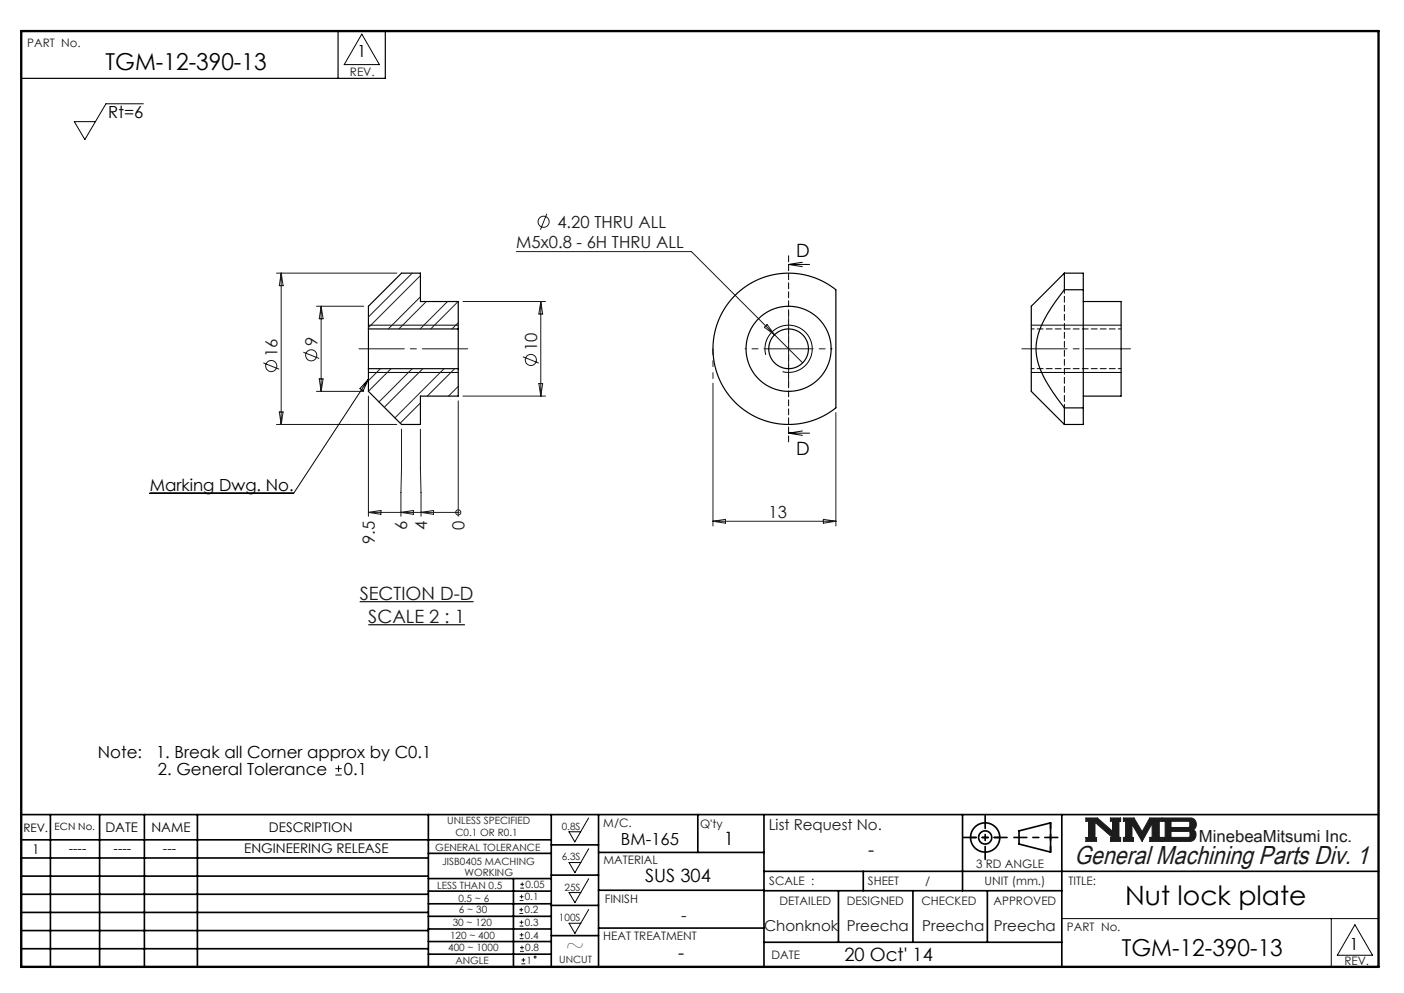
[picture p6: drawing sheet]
<svg xmlns="http://www.w3.org/2000/svg" width="297mm" height="210mm" viewBox="0 0 297 210" stroke-linecap="round" stroke-linejoin="round" font-family="sans-serif">
<g fill="none" stroke="#000" stroke-width=".35">
<path d="M4.5 172.3h287.1M4.5 177.6h112.1M10.7 172.3v32.2M21.1 172.3v32.2M30.5 172.3v32.2M41.8 172.3v32.2M90.6 172.3v32.2M116.6 172.3v32.2M116.6 178.7h10M126.6 172.3v32.2M147.6 172.3v8M161.6 172.3v32.2"/>
<path d="M203.6 172.3v16.1M215.6 175.7l6.6-1.7v6.2l-6.6-1.7zM224.6 172.3v32.2M4.5 185.3h86.1M4.5 181.4h86.1M4.5 189.1h86.1M4.5 193h86.1M4.5 196.8h86.1M90.6 199.1h26M90.6 193.8h26M90.6 188.5h26M90.6 191.1h26"/>
<path d="M90.6 180.5h26M90.6 185.8h26M90.6 196.5h26M108.6 185.8v18.5M116.6 185.1h10M116.6 191.5h10M116.6 197.9h10M126.6 196.3h35M126.6 188.3h35M126.6 180.3h35M161.6 184.3h130M161.6 199.3h63"/>
<path d="M161.6 188.4h63M177.4 188.4v10.9M182.6 184.3v4.1M193.1 188.4v10.9M208.9 188.4v10.9M4.5 200.6h86.1M90.6 201.8h26"/>
<circle cx="208.4" cy="177.1" r="3.1"/>
<circle cx="208.4" cy="177.1" r="1.39"/>
</g>
<path d="M229.7 173h2.4l3.3 2.8v-2.1h-.5v-.7h2.2v.7h-.4v3.4h.4v.8h-2.2v-.8h.4l-3.7-3.2v3.2h.4v.8h-2.3v-.8h.6v-3.4h-.6zM237.6 173h2.3l1.7 2.9 1.6-2.9h2.5v.7h-.5v3.4h.5v.8h-2.5v-.8h.5v-3l-2.1 3.8-2.1-3.6v2.9h.3v.7h-2.2v-.8h.5v-3.4h-.5zM245.9 173h6a1.34 1.34 0 0 1 1.1 1 1.34 1.34 0 0 1-.6 1.5 1.33 1.33 0 0 1 .5 1.4 1.33 1.33 0 0 1-1.2 1h-5.8v-.8h.6v-3.4h-.6zM247.7 173.7h3.8l.2 .2v.8l-.3 .3h-3.7zM247.7 175.8h3.8l.2 .3v.7l-.3 .3h-3.7z" fill="none" stroke="#191924" stroke-width=".21"/>
<path d="M76.5 7.2l3.8 6.5h-7.5zM124.5 173l-2.9 5-1.2-2.1h2.4M124.5 179.5l-2.9 5.1-1.2-2.2h2.4M124.5 185.8l-2.9 5.1-1.2-2.1h2.4M124.5 192.3l-2.9 5.1-1.2-2.1h2.4M224.6 194.3h67M281.6 194.3v10.2M286.6 195.6l3.7 6.4h-7.4z" fill="none" stroke="#000" stroke-width=".21"/>
<path d="M4.5 6.6h287.1" fill="none" stroke="#000" stroke-width=".21" stroke-dasharray="6.3 1.3 1.3 1.3" stroke-dashoffset="1.9"/>
<path d="M71.5 6.6v10M81.5 6.6v10h-77" fill="none" stroke="#000" stroke-width=".25"/>
<path d="M205.3 177.1h6.2M222.2 174v6.2" fill="none" stroke="#000" stroke-width=".35" stroke-dasharray="15.2 1.3 1.3 1.3" stroke-dashoffset="14.1"/>
<path d="M203.8 177.1h9.2M208.4 172.5v9.2M214.5 177.1h9.3" fill="none" stroke="#000" stroke-width=".35" stroke-dasharray="15.2 1.3 1.3 1.3" stroke-dashoffset="12.5"/>
<path d="M4.5 6.6h287.1v197.9h-287.1z" fill="none" stroke="#000" stroke-width=".5"/>
<path d="M229.7 173v.7h.6v3.4h-.6v.8h2.3v-.8h-.4v-3.2l3.7 3.2h-.4v.8h2.2v-.8h-.4v-3.4h.4v-.7h-2.2v.7h.5v2.1l-3.3-2.8zM237.6 173v.7h.5v3.4h-.5v.8h2.2v-.7h-.3v-2.9l2.1 3.6 2.1-3.8v3h-.5v.8h2.5v-.8h-.5v-3.4h.5v-.7h-2.5l-1.6 2.9-1.7-2.9zM247.7 175.8h3.8l.2 .3v.7l-.3 .3h-3.7zM245.9 173v.7h.6v3.4h-.6v.8h6.3l.5-.5 .3-.8-.1-.7-.5-.4a1.34 1.34 0 0 0 .6-1.5 1.34 1.34 0 0 0-1.1-1zM247.7 173.7h3.7l.3 .2v.9l-.3 .2h-3.7z" fill-rule="evenodd" fill="#191924"/>
<g fill="none" stroke="#191924" stroke-width=".21">
<path d="M58.5 57.8h25.4M59.5 57.8v32M59.5 57.8l.4 2.6h-.8zM87.2 57.8l-9.3 9.2M88.9 58.3l-11 11M109.2 53.2h37.1l23.5 23.5M115.7 45.2l-1.4 3.4M55.7 76.7l3.4 1.4M64.2 74.5l3.3 1.3M66.9 64.8h10M67.9 64.8v18M67.9 64.8l.4 2.6h-.8z"/>
<path d="M80.5 78l-2.6 2.5M82.7 78l-4.8 4.7M87.2 78l-7 7M88.9 62.8l-6.8 6.8M89.5 78l-8.2 8.1M90.2 63.8l-5.8 5.8M93.9 78l-10.4 10.4M94.7 63.8l-5.8 5.8M96.2 78l-5.8 5.8M96.9 63.8l-5.8 5.8M96.9 68.2l-1.3 1.4M97.9 63.8h17.5"/>
<path d="M110.6 75.4l3.4 1.4M114.4 63.8v20M114.4 63.8l.4 2.6h-.8zM161.8 73.8h10M162.3 68.6l1.5 2.2-2.1-1.6zM166.8 68.8v10M58.5 89.8h25.4M59.1 87.1h.8l-.4 2.7zM66.9 82.8h10M67.5 80.1h.8l-.4 2.7zM77.9 83.8v25.4M84.9 90.8l-.1 18.4"/>
<path d="M88.9 90.8l.2 18.4M88.9 89.7v.1M88.9 85.2l-4.2 4.3M96.9 84.8v24.4M96.9 81.7l-2 2.1M97.9 83.8h17.5M114 81.1h.8l-.4 2.7zM150.8 81v30.2M176.8 87.3v23.9M77.9 108.4h19M77.9 108.4l2.7-.4v.8zM84.8 108.4l2.7-.4v.8z"/>
<path d="M89.1 108.4l2.6-.4v.8zM96.9 108.4h.1M150.8 110.2h26M150.8 110.2l2.7-.4v.8zM174.2 109.8l2.6 .4-2.6 .4zM109.9 193.2h.8M109.9 192.4h.8M109.9 195.9h.8M109.9 195h.8M109.9 190.4h.8M109.9 189.6h.8M109.9 198.5h.8"/>
<path d="M109.9 197.7h.8M110.1 187.8h.8M110.1 187h.8M110.3 192v.8M110.3 194.6v.9M110.3 189.2v.8M110.3 197.3v.8M110.4 200v.8M110.5 186.6v.8M110 201.2h.8M110 200.4h.8M110.3 203.8h.8"/>
<path d="M110.3 203h.8M110.7 202.6v.8"/>
<circle cx="115" cy="46.9" r="1.18"/>
<circle cx="57.4" cy="77.4" r="1.18"/>
<circle cx="65.8" cy="75.1" r="1.18"/>
<circle cx="112.3" cy="76.1" r="1.18"/>
<circle cx="96.9" cy="108.4" r=".54"/>
<circle cx="113.2" cy="202.4" r=".2"/>
</g>
<path d="M76.1 127.2h24.1M77.9 132.1h20.4" fill="none" stroke="#000" stroke-width=".24"/>
<g fill="none" stroke="#000" stroke-width=".21">
<path d="M30.3 22h-7.9l-4.4 7.5-2.3-3.8h4.5M166.8 55.9h4.4M166.8 55.9l2.9 .5M169.7 55.5l-2.9 .4M77.9 68.8h19M77.9 78.8h19M162 75.1a5 5 0 0 1 4.4-6.3 5 5 0 0 1 5.4 5.4 5 5 0 0 1-6.3 4.4M218.2 68.8h19M218.2 78.8h19M77.9 80.2l-15.8 24.1h-30.4M77.9 80.2l-1.1 2.4-.7-.4zM166.8 91.6h4.4"/>
<path d="M166.8 91.6l2.9 .5M169.7 91.1l-2.9 .5M70.9 163.9h1.4M70.9 162.6h1.4M71.6 161.9v1.3"/>
</g>
<path d="M166.8 53.9v39.7" fill="none" stroke="#000" stroke-width=".21" stroke-dasharray="1.3 .6" stroke-dashoffset="-.2"/>
<path d="M98.9 73.8h-23M216.2 73.8h23" fill="none" stroke="#191924" stroke-width=".21" stroke-dasharray="15.2 1.3 1.3 1.3" stroke-dashoffset="5.6"/>
<path d="M150.8 73.8v6.2" fill="none" stroke="#191924" stroke-width=".21" stroke-dasharray="15.2 1.3 1.3 1.3" stroke-dashoffset="14"/>
<path d="M161.8 73.8h-4.2M166.8 68.8v-4.2M166.8 78.8v4.2M171.8 73.8h4.2" fill="none" stroke="#191924" stroke-width=".21" stroke-dasharray="15.2 1.3 1.3 1.3" stroke-dashoffset="15"/>
<g fill="none" stroke="#000" stroke-width=".25">
<path d="M225.2 57.8v3.5M225.2 57.8h4v3.5M225.2 57.8l-7 7v18l7 7M77.9 69.6v8.4M77.9 69.6v-4.8l7-7h4v6h8v5.8M77.9 78v4.8l7 7h4v-6h8v-5.8M77.9 69.6h19M77.9 78h19M96.9 69.6v8.4M155.6 62.4a16 16 0 0 1 21.2-1.1v25a16 16 0 0 1-21.9-1.9 16 16 0 0 1 .7-22zM225.2 61.3a27.6 27.6 0 0 0-5.8 10.3 12.4 12.4 0 0 0 2 9.2l1.4 2.2 2.4 3.3M225.2 61.3h4"/>
<path d="M229.2 63.8h8v20h-8M229.2 61.3v25M225.2 86.3v3.5M225.2 86.3h4M229.2 86.3v3.5h-4"/>
<circle cx="166.8" cy="73.8" r="9"/>
<circle cx="166.8" cy="73.8" r="4.2"/>
</g>
<path d="M225.2 61.3v25" fill="none" stroke="#000" stroke-width=".21" stroke-dasharray="1.3 .6" stroke-dashoffset=".5"/>
<path d="M218.2 78h19M237.2 69.6h-19" fill="none" stroke="#000" stroke-width=".21" stroke-dasharray="1.3 .6" stroke-dashoffset=".7"/>
<text font-size="5.6" x="238" y="191.4">Nut lock plate</text>
<text font-size="5.5" fill="#191924" x="227.3" y="182.7">General Machining Parts Div. 1</text>
<g font-size="4.9">
<text x="22.3" y="14.8">TGM-12-390-13</text>
<text x="119.6" y="201.6">~</text>
<text x="237.3" y="202.1">TGM-12-390-13</text>
</g>
<g font-size="3.9">
<text x="168.4" y="54.3">D</text>
<text x="168.4" y="96.1">D</text>
<text x="153.1" y="178.6">1</text>
<text x="183.7" y="181">-</text>
<text x="136.5" y="186.6">SUS 304</text>
<text x="143.5" y="202.9">-</text>
<text x="178.6" y="203.3">20 Oct' 14</text>
</g>
<g font-size="3.9" fill="#191924">
<text x="76.1" y="126.8">SECTION D-D</text>
<text x="77.9" y="131.7">SCALE 2 : 1</text>
</g>
<g font-size="3.5">
<text x="75.6" y="12.1">1</text>
<text x="22.9" y="25">Rt=6</text>
<text x="31.7" y="103.8">Marking Dwg. No.</text>
<text x="20.7" y="160.4">Note:</text>
<text x="33" y="160.4">1. Break all Corner approx by C0.1</text>
<text x="33.4" y="163.9">2. General Tolerance</text>
<text x="72.8" y="163.9">0.1</text>
<text x="131.4" y="178.6">BM-165</text>
<text x="285.5" y="200.9">1</text>
</g>
<g font-size="3.5" fill="#191924">
<text x="109.2" y="52.4">M5x0.8 - 6H THRU ALL</text>
<text x="117.9" y="48.2">4.20 THRU ALL</text>
<text x="58.7" y="75.5" transform="rotate(-90 58.7 75.5)">16</text>
<text x="67.2" y="73.2" transform="rotate(-90 67.2 73.2)">9</text>
<text x="113.6" y="74.2" transform="rotate(-90 113.6 74.2)">10</text>
<text x="86.1" y="112.1" transform="rotate(-90 86.1 112.1)">6</text>
<text x="90.4" y="112.1" transform="rotate(-90 90.4 112.1)">4</text>
<text x="98.3" y="112.1" transform="rotate(-90 98.3 112.1)">0</text>
<text x="162.6" y="109.5">13</text>
<text x="79.3" y="115" transform="rotate(-90 79.3 115)">9.5</text>
<text x="253.6" y="178.1">MinebeaMitsumi Inc.</text>
<text x="144.1" y="194.7">-</text>
</g>
<g font-size="3.2" fill="#191924">
<text x="162.6" y="175.5">List Request No.</text>
<text x="161.6" y="196.8">Chonknok</text>
<text x="179.1" y="196.8">Preecha</text>
<text x="195.1" y="196.8">Preecha</text>
<text x="210.2" y="196.8">Preecha</text>
</g>
<g font-size="2.8">
<text x="22.3" y="175.9">DATE</text>
<text x="32" y="175.9">NAME</text>
<text x="56.9" y="175.9">DESCRIPTION</text>
<text x="6.8" y="180.6">1</text>
<text x="14.5" y="180.3">----</text>
<text x="24" y="180.3">----</text>
<text x="34.5" y="180.3">---</text>
<text x="51.7" y="180.3">ENGINEERING RELEASE</text>
</g>
<g font-size="2.5" fill="#191924">
<text x="5.7" y="9.8">PART No.</text>
<text x="74" y="16">REV.</text>
<text x="127.6" y="174.8">M/C.</text>
<text x="148.1" y="175.1">Q'ty</text>
<text x="127.6" y="182.8">MATERIAL</text>
<text x="206.5" y="183.6">3 RD ANGLE</text>
<text x="127.9" y="191">FINISH</text>
<text x="162.7" y="187.2">SCALE :</text>
<text x="164.9" y="191.4">DETAILED</text>
<text x="179.1" y="191.4">DESIGNED</text>
<text x="183.6" y="187.2">SHEET</text>
<text x="194.9" y="191.4">CHECKED</text>
<text x="195.7" y="187.2">/</text>
<text x="208.3" y="187.2">UNIT (mm.)</text>
<text x="210.2" y="191.4">APPROVED</text>
<text x="226" y="187.2">TITLE:</text>
<text x="225.7" y="196.8">PART No.</text>
<text x="127.6" y="198.9">HEAT TREATMENT</text>
<text x="163.2" y="202.9">DATE</text>
<text x="284.4" y="204.1">REV.</text>
</g>
<text font-size="2.5" x="4.9" y="175.9">REV.</text>
<text font-size="2.1" x="11.6" y="175.6">ECN No.</text>
<g font-size="2.1" fill="#191924">
<text x="92.1" y="179.9">GENERAL TOLERANCE</text>
<text x="94.6" y="174.2">UNLESS SPECIFIED</text>
<text x="96.4" y="176.8">C0.1 OR R0.1</text>
<text x="118.8" y="175.5">0.8S</text>
<text x="93.5" y="182.9">JISB0405 MACHING</text>
<text x="98.2" y="185.3">WORKING</text>
<text x="118.8" y="181.9">6.3S</text>
<text x="92.5" y="187.9">LESS THAN 0.5</text>
<text x="97" y="190.7">0.5 ~ 6</text>
<text x="111" y="190.4">0.1</text>
<text x="111.2" y="187.8">0.05</text>
<text x="119.4" y="188.4">25S</text>
<text x="95.8" y="195.8">30 ~ 120</text>
<text x="97.1" y="193.1">6 ~ 30</text>
<text x="110.9" y="193.2">0.2</text>
<text x="111" y="195.9">0.3</text>
<text x="118.2" y="194.8">100S</text>
<text x="94.8" y="201.1">400 ~ 1000</text>
<text x="95.2" y="198.5">120 ~ 400</text>
<text x="96.3" y="203.9">ANGLE</text>
<text x="111" y="198.5">0.4</text>
<text x="111.1" y="201.2">0.8</text>
<text x="111.4" y="203.8">1</text>
<text x="118.3" y="203.7">UNCUT</text>
</g>
</svg>
